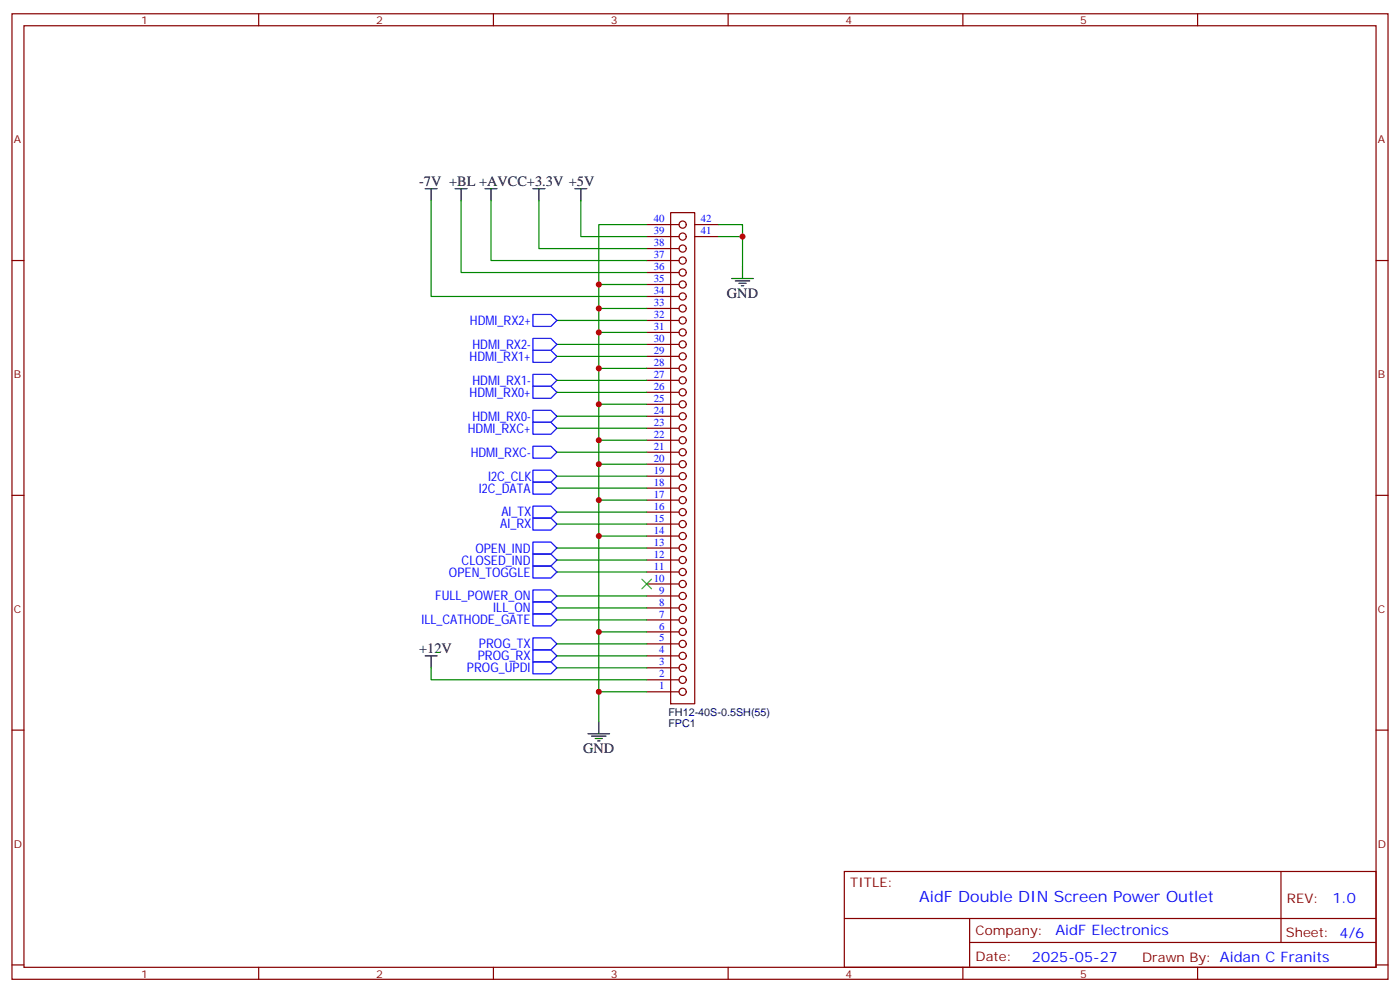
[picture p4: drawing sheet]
<svg xmlns="http://www.w3.org/2000/svg" width="412mm" height="292mm" viewBox="0 0 412 292" stroke-linecap="round" stroke-linejoin="round" font-family="sans-serif">
<g fill="none" stroke="#870000" stroke-width=".35">
<path d="M3.5 4.1h405.4v284.3h-405.4zM7.1 7.6h398.2v277.3h-398.2zM76.2 4.1v3.5M145.3 4.1v3.5M214.5 4.1v3.5M283.6 4.1v3.5M352.8 4.1v3.5M3.5 76.7h3.6M190.5 76.7h9.5M190.5 69.7h9.5M190.5 66.1h9.5M190.5 73.2h9.5"/>
<path d="M197.6 62.6h7v144.7h-7zM204.6 69.7h7.1M204.6 66.1h7.1M405.3 76.7h3.6M190.5 97.9h9.5M190.5 94.4h9.5M190.5 90.8h9.5M190.5 87.3h9.5M190.5 83.8h9.5M190.5 80.3h9.5M190.5 119.1h9.5M190.5 115.5h9.5"/>
<path d="M190.5 112h9.5M190.5 108.5h9.5M190.5 105h9.5M190.5 101.4h9.5M190.5 136.7h9.5M190.5 133.2h9.5M190.5 129.6h9.5M190.5 126.1h9.5M190.5 122.6h9.5M3.5 145.9h3.6M190.5 157.9h9.5M190.5 154.3h9.5"/>
<path d="M190.5 150.8h9.5M190.5 147.3h9.5M190.5 143.8h9.5M190.5 140.2h9.5M405.3 145.9h3.6M190.5 179h9.5M190.5 175.5h9.5M190.5 172h9.5M190.5 168.5h9.5M190.5 164.9h9.5M190.5 161.4h9.5M190.5 196.7h9.5"/>
<path d="M190.5 193.1h9.5M190.5 189.6h9.5M190.5 186.1h9.5M190.5 182.6h9.5M3.5 215h3.6M190.5 200.2h9.5M190.5 203.7h9.5M405.3 215h3.6M248.7 256.6h156.6v28.3h-156.6zM377.3 256.7v20.8M248.7 270.5h156.5M285.6 277.5h119.6"/>
<path d="M285.6 270.5v14.1M3.5 284.2h3.6M76.2 284.9v3.5M145.3 284.9v3.5M214.5 284.9v3.5M283.6 284.9v3.5M352.8 284.9v3.5M405.3 284.2h3.6"/>
<circle cx="201.1" cy="66.1" r="1.06"/>
<circle cx="201.1" cy="69.7" r="1.06"/>
<circle cx="201.1" cy="76.7" r="1.06"/>
<circle cx="201.1" cy="73.2" r="1.06"/>
<circle cx="201.1" cy="83.8" r="1.06"/>
<circle cx="201.1" cy="80.3" r="1.06"/>
<circle cx="201.1" cy="90.8" r="1.06"/>
<circle cx="201.1" cy="87.3" r="1.06"/>
<circle cx="201.1" cy="97.9" r="1.06"/>
<circle cx="201.1" cy="94.4" r="1.06"/>
<circle cx="201.1" cy="119.1" r="1.06"/>
<circle cx="201.1" cy="115.5" r="1.06"/>
<circle cx="201.1" cy="108.5" r="1.06"/>
<circle cx="201.1" cy="101.4" r="1.06"/>
<circle cx="201.1" cy="105" r="1.06"/>
<circle cx="201.1" cy="112" r="1.06"/>
<circle cx="201.1" cy="129.6" r="1.06"/>
<circle cx="201.1" cy="133.2" r="1.06"/>
<circle cx="201.1" cy="136.7" r="1.06"/>
<circle cx="201.1" cy="126.1" r="1.06"/>
<circle cx="201.1" cy="122.6" r="1.06"/>
<circle cx="201.1" cy="157.9" r="1.06"/>
<circle cx="201.1" cy="150.8" r="1.06"/>
<circle cx="201.1" cy="154.3" r="1.06"/>
<circle cx="201.1" cy="143.8" r="1.06"/>
<circle cx="201.1" cy="147.3" r="1.06"/>
<circle cx="201.1" cy="140.2" r="1.06"/>
<circle cx="201.1" cy="179" r="1.06"/>
<circle cx="201.1" cy="172" r="1.06"/>
<circle cx="201.1" cy="168.5" r="1.06"/>
<circle cx="201.1" cy="164.9" r="1.06"/>
<circle cx="201.1" cy="175.5" r="1.06"/>
<circle cx="201.1" cy="161.4" r="1.06"/>
<circle cx="201.1" cy="182.6" r="1.06"/>
<circle cx="201.1" cy="193.1" r="1.06"/>
<circle cx="201.1" cy="186.1" r="1.06"/>
<circle cx="201.1" cy="196.7" r="1.06"/>
<circle cx="201.1" cy="189.6" r="1.06"/>
<circle cx="201.1" cy="200.2" r="1.06"/>
<circle cx="201.1" cy="203.7" r="1.06"/>
</g>
<g fill="none" stroke="#000" stroke-width=".35">
<path d="M125.2 55.6h3.6M127 55.6v3.5M134.1 55.6h3.5M135.8 55.6v3.5M142.9 55.6h3.5M144.6 55.6v3.5M157 55.6h3.5M158.7 55.6v3.5M169.3 55.6h3.6M171.1 55.6v3.5M218.7 78.5v3.5M215.5 82h6.4"/>
<path d="M216.6 82.7h4.2M217.7 83.4h2.1M218.4 84.1h.7M125.2 193.1h3.6M127 193.1v3.6M173.2 216.1h6.4M174.3 216.8h4.2M175.3 217.5h2.1M176 218.2h.7M176.4 212.5v3.6"/>
</g>
<g fill="none" stroke="#008700" stroke-width=".35">
<path d="M127 59.1v28.2h63.5M135.8 59.1v21.2h54.7M144.6 59.1v17.6h45.9M158.7 59.1v14.1h31.8M171.1 59.1v10.6h19.4M190.5 66.1h-14.1v146.4M211.7 66.1h7v12.4M211.7 69.7h7M164 94.4h26.5M176.4 83.8h14.1M176.4 90.8h14.1M176.4 97.9h14.1"/>
<path d="M164 115.5h26.5M164 105h26.5M164 112h26.5M164 101.4h26.5M176.4 108.5h14.1M176.4 119.1h14.1M164 126.1h26.5M164 133.2h26.5M164 122.6h26.5M176.4 129.6h14.1M176.4 136.7h14.1M164 140.2h26.5"/>
<path d="M164 143.8h26.5M164 150.8h26.5M164 154.3h26.5M176.4 147.3h14.1M176.4 157.9h14.1M164 164.9h26.5M164 161.4h26.5M164 168.5h26.5M164 175.5h26.5M164 179h26.5M127 196.7v3.5h63.5M164 189.6h26.5"/>
<path d="M164 193.1h26.5M164 196.7h26.5M164 182.6h26.5M176.4 186.1h14.1M176.4 203.7h14.1"/>
</g>
<g fill="none" stroke="#00f" stroke-width=".35">
<path d="M157 99.7h5.3l1.7 1.7-1.7 1.8h-5.3zM157 92.6h5.3l1.7 1.8-1.7 1.7h-5.3zM157 113.8h5.3l1.7 1.7-1.7 1.8h-5.3zM157 103.2h5.3l1.7 1.8-1.7 1.7h-5.3zM157 110.2h5.3l1.7 1.8-1.7 1.8h-5.3zM157 124.4h5.3l1.7 1.7-1.7 1.8h-5.3zM157 131.4h5.3l1.7 1.8-1.7 1.7h-5.3zM157 120.8h5.3l1.7 1.8-1.7 1.8h-5.3zM157 138.5h5.3l1.7 1.7-1.7 1.8h-5.3zM157 142h5.3l1.7 1.8-1.7 1.7h-5.3zM157 149h5.3l1.7 1.8-1.7 1.8h-5.3zM157 152.6h5.3l1.7 1.7-1.7 1.8h-5.3z"/>
<path d="M157 159.6h5.3l1.7 1.8-1.7 1.8h-5.3zM157 163.2h5.3l1.7 1.7-1.7 1.8h-5.3zM157 166.7h5.3l1.7 1.8-1.7 1.7h-5.3zM157 177.3h5.3l1.7 1.7-1.7 1.8h-5.3zM157 173.7h5.3l1.7 1.8-1.7 1.8h-5.3zM157 194.9h5.3l1.7 1.8-1.7 1.7h-5.3zM157 191.4h5.3l1.7 1.7-1.7 1.8h-5.3zM157 187.9h5.3l1.7 1.7-1.7 1.8h-5.3zM157 180.8h5.3l1.7 1.8-1.7 1.7h-5.3z"/>
</g>
<path d="M189.1 170.6l2.8 2.8M191.9 170.6l-2.8 2.8" fill="none" stroke="#3c3" stroke-width=".35"/>
<g fill="#c00">
<circle cx="218.7" cy="69.7" r=".88"/>
<circle cx="176.4" cy="83.8" r=".88"/>
<circle cx="176.4" cy="90.8" r=".88"/>
<circle cx="176.4" cy="97.9" r=".88"/>
<circle cx="176.4" cy="108.5" r=".88"/>
<circle cx="176.4" cy="119.1" r=".88"/>
<circle cx="176.4" cy="129.6" r=".88"/>
<circle cx="176.4" cy="136.7" r=".88"/>
<circle cx="176.4" cy="147.3" r=".88"/>
<circle cx="176.4" cy="157.9" r=".88"/>
<circle cx="176.4" cy="203.7" r=".88"/>
<circle cx="176.4" cy="186.1" r=".88"/>
</g>
<text font-size="4.6" fill="#00f" x="270.8" y="265.7">AidF Double DIN Screen Power Outlet</text>
<g font-size="4.2">
<text x="123.5" y="54.9">-7V +BL +AVCC+3.3V +5V</text>
<text x="214.1" y="87.7">GND</text>
<text x="123.5" y="192.4">+12V</text>
<text x="171.8" y="221.7">GND</text>
</g>
<g font-size="4.2" fill="#00f">
<text x="392.5" y="265.9">1.0</text>
<text x="310.9" y="275.5">AidF Electronics</text>
<text x="304" y="283.3">2025-05-27</text>
</g>
<g font-size="3.9" fill="#00f">
<text x="138.4" y="95.7">HDMI_RX2+</text>
<text x="138.3" y="106.4">HDMI_RX1+</text>
<text x="139.2" y="102.9">HDMI_RX2-</text>
<text x="139.2" y="113.5">HDMI_RX1-</text>
<text x="138.3" y="117">HDMI_RX0+</text>
<text x="139.2" y="124">HDMI_RX0-</text>
<text x="137.8" y="127.6">HDMI_RXC+</text>
<text x="138.6" y="134.6">HDMI_RXC-</text>
<text x="143.8" y="141.6">I2C_CLK</text>
<text x="141.1" y="145.1">I2C_DATA</text>
<text x="147.4" y="155.5">AI_RX</text>
<text x="147.7" y="152">AI_TX</text>
<text x="136" y="166.3">CLOSED_IND</text>
<text x="140" y="162.8">OPEN_IND</text>
<text x="132.2" y="169.8">OPEN_TOGGLE</text>
<text x="128.2" y="176.8">FULL_POWER_ON</text>
<text x="124.1" y="183.9">ILL_CATHODE_GATE</text>
<text x="145.3" y="180.4">ILL_ON</text>
<text x="141.1" y="191">PROG_TX</text>
<text x="140.7" y="194.5">PROG_RX</text>
<text x="137.6" y="198">PROG_UPDI</text>
</g>
<g font-size="3.9" fill="#800">
<text x="250.5" y="261.2">TITLE:</text>
<text x="379.1" y="265.9">REV:</text>
<text x="287.4" y="275.4">Company:</text>
<text x="378.7" y="276">Sheet: 4/6</text>
<text x="287.4" y="283.1">Date:</text>
<text x="336.4" y="283.2">Drawn By: Aidan C Franits</text>
</g>
<g font-size="3.2" fill="#800">
<text x="41.6" y="7.1">1</text>
<text x="110.8" y="7.1">2</text>
<text x="179.9" y="7.1">3</text>
<text x="249.1" y="7.1">4</text>
<text x="318.2" y="7.1">5</text>
<text x="4.1" y="42.2">A</text>
<text x="405.9" y="42.2">A</text>
<text x="4.1" y="111.3">B</text>
<text x="405.9" y="111.3">B</text>
<text x="4.1" y="180.4">C</text>
<text x="405.9" y="180.4">C</text>
<text x="4.1" y="249.6">D</text>
<text x="405.9" y="249.6">D</text>
<text x="41.6" y="287.9">1</text>
<text x="110.8" y="287.9">2</text>
<text x="179.9" y="287.9">3</text>
<text x="249.1" y="287.9">4</text>
<text x="318.2" y="287.9">5</text>
</g>
<g font-size="3.2" fill="#00f">
<text x="192.6" y="65.4">40</text>
<text x="206.4" y="65.4">42</text>
<text x="192.6" y="69">39</text>
<text x="206.4" y="69">41</text>
<text x="192.6" y="76">37</text>
<text x="192.6" y="72.5">38</text>
<text x="192.6" y="83.1">35</text>
<text x="192.6" y="79.6">36</text>
<text x="192.6" y="86.6">34</text>
<text x="192.6" y="93.7">32</text>
<text x="192.6" y="90.1">33</text>
<text x="192.6" y="100.7">30</text>
<text x="192.6" y="97.2">31</text>
<text x="192.6" y="107.8">28</text>
<text x="192.6" y="104.2">29</text>
<text x="192.6" y="111.3">27</text>
<text x="192.6" y="118.4">25</text>
<text x="192.6" y="114.8">26</text>
<text x="192.6" y="125.4">23</text>
<text x="192.6" y="121.9">24</text>
<text x="192.6" y="128.9">22</text>
<text x="192.6" y="136">20</text>
<text x="192.6" y="132.5">21</text>
<text x="192.6" y="143.1">18</text>
<text x="192.6" y="139.5">19</text>
<text x="192.6" y="146.6">17</text>
<text x="192.6" y="153.6">15</text>
<text x="192.6" y="150.1">16</text>
<text x="192.6" y="160.7">13</text>
<text x="192.6" y="157.2">14</text>
<text x="192.6" y="167.7">11</text>
<text x="192.6" y="164.2">12</text>
<text x="192.6" y="171.3">10</text>
<text x="194.2" y="178.3">8</text>
<text x="194.2" y="174.8">9</text>
<text x="194.2" y="185.4">6</text>
<text x="194.2" y="181.9">7</text>
<text x="194.2" y="188.9">5</text>
<text x="194.2" y="196">3</text>
<text x="194.2" y="192.4">4</text>
<text x="194.2" y="199.5">2</text>
<text x="194.2" y="203">1</text>
</g>
<g font-size="3.2" fill="#000080">
<text x="196.9" y="211">FH12-40S-0.5SH(55)</text>
<text x="196.9" y="214.1">FPC1</text>
</g>
</svg>
